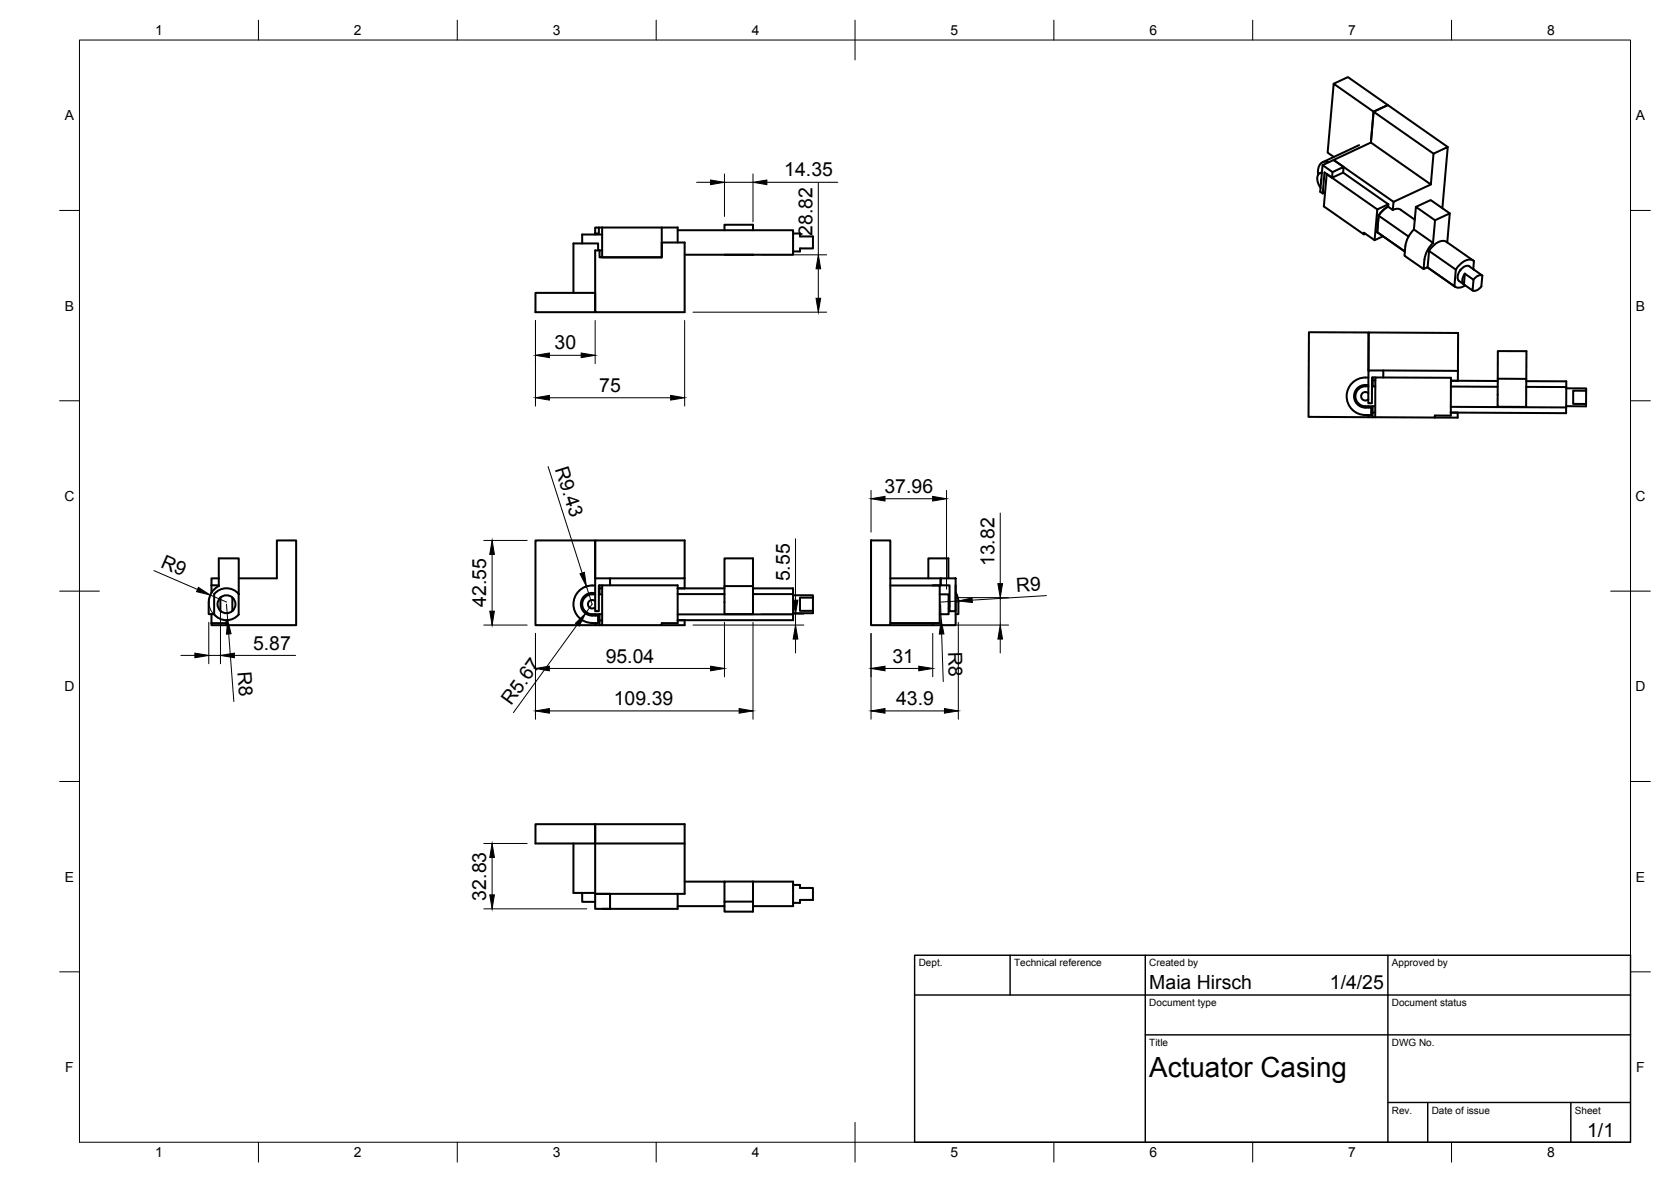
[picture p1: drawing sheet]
<svg xmlns="http://www.w3.org/2000/svg" width="420mm" height="297mm" viewBox="0 0 420 297" stroke-linecap="round" stroke-linejoin="round" font-family="sans-serif">
<!-- layer: Visible -->
<g fill="none" stroke="#000" stroke-width=".51">
<path d="M335.3 21l3.6-1.6 10.1 7-3.6 1.7 15 10.5M341.7 36.5l-9.2 4.3M364 36.9l-15-10.5-3.6 1.7-.7 7.7 .7-7.7-10.1-7.1-1.5 17.4 1.6 1M149.6 58.7h1v-1.5h-1v1.7M150.6 57.2h.8M151.4 57.2v7.5h15v-7.5M151.4 57.2h19v3.7M151.4 58.9h-5v2.3M170.4 57.9h29v6.1h-27.3M182.2 57.9v-1.4h7.1v1.4M199.4 58.7h1.7v.7h3.3v3h-3.3v.8h-1.7M332.3 45l-.1 .7"/>
<path d="M332.4 43.5a1.2 1.2 0 0 0-1.2 1.5l.4 1.4 .5 .8M332.4 43.3l-.6 .2M332.5 41.5l2.5 1.8 2.8-1.4-.1 1.5M334.1 40.8a1.95 1.95 0 0 0-2.7 2.1v1M335 43.3l-.1 1.4M337.7 43.4l-2.8 1.3-1.9-1.4-.4 5.3 .6-.2M337.7 43.4l11.4 7.9M337.8 41.9l-2.5-1.7-2.8 1.3-.5 6.7 .6 .4M343.3 58.7l-.4 .2M346.3 58.3l.2 .2M346.3 58.3l7 4.9M346.3 52.6l-12.7-8.9-.7 8.2 10 7v-.4l2.7 1.9"/>
<path d="M346.6 54.2l-.3 4.1M346.6 54.2l7.6 5.2M347.7 59.4l-2.1 1M349 51.9l-1.3 .9-1.1 1.4M349.1 51.3l-2.8 1.3-.7 7.8M350.4 50.7l-15.1-10.5 9.4-4.4 15.1 10.6 .6-7.8 3.6-1.7-1.3 15.4M352.2 52.7l3.5 2.5M352.2 52.7l-1.1-.2-.9 .2M355.5 57.7l4.8 3.3M355.5 57.7l-1.3 1.6-.5 1.3-.3 1.2M356 52l3.7-1.7 4.8 3.3M359.8 46.4l-9.4 4.3-.2 2.1-1.2-.8 .1-.7"/>
<path d="M360.8 55.4l3.7-1.8-.6 7.3M360.8 55.4l-4.8-3.4-.5 5.7M360.8 55.4l-.5 5.6M134.6 73.6h15v4.9h-15zM150.4 62.9v-1.7h-6.2v12.4M150.7 62.9v1.8h15.7v-3.8h5.7v17.6h-22.5v-15.6h1.8M182.2 64h7.1M353.4 61.8l-.3 2.5 4.8 3.3M359.3 63.1l6.8 4.7M359.3 63.1a4.3 4.3 0 0 1 4.1-2.5l7.1 4.9M360.3 61l-.9 1.1-.7 1.2a10 10 0 0 0-.8 4.3l1.1-.5 .3-4M365.7 71.9l-6.8-4.7 7 4.9"/>
<path d="M366.1 67.8l-.4 4.1M367.2 67.9h.1M368.3 68.8l2.2 1.5-.2 2.7-2.2-1.5zM368.3 68.8a2.11 2.11 0 0 0-.2 2.7M368.4 71.7a2.18 2.18 0 0 1-2.7 .2M370.4 67.6l.2-2a2.69 2.69 0 0 0-3.4 .8l-1.1 1.4M370.6 67.8l-1.1-.9a2.6 2.6 0 0 0-3 2.6l.1 .8 1.4 1.1M370.7 67.8l-.1-.1 2.1 1.5-.2 2.8M372.5 72l-.8 .7a1.4 1.4 0 0 1-1.4 .3M372.7 69.2a2.03 2.03 0 0 0-2.2 1.1M343.3 97.1h.8M343.3 96.8h.8"/>
<path d="M343.3 97.1a2.51 2.51 0 0 0-2.5 2.5 2.51 2.51 0 0 0 2.5 2.5h2.5M344.1 98.8a1.07 1.07 0 0 0-1.5 0 1.07 1.07 0 0 0-.1 1.5 1.07 1.07 0 0 0 1.6 .1M344.1 94.9a4.7 4.7 0 0 0-5.5 4.3 4.7 4.7 0 0 0 4.7 5.1h1.5v-1.9a3.8 3.8 0 0 1-3.7-1 2.85 2.85 0 0 1-.3-3.1 2.85 2.85 0 0 1 2.5-1.6M345 97.1h.8M345.2 94.9v2.2M345.2 95.6h.6M345.8 94.9h19v9.5h-4v.5l-15-.1zM345.8 94.9l-.8-.1v6.6l-1-.1 .1-8.2h3.7v1.8M347.8 93.1l18.8 .1v-9.5l-22.5-.1v9.5v-9.5l-15-.1-.1 21.3h15M364.8 97.1l11.8 .1M366.6 93.2v2.5h-1.8h11.8M376.6 95.2v-7l7.2 .1-.1 14-7.1-.1v-7h7.2"/>
<path d="M383.8 97.2l10 .1M383.8 95.8h10v8l-29-.1h1.7v1.3l-5.7-.1M393.8 97.6h5v.6M395.6 98.2h3.2v3.3h-3.3zM344 104.3v.5h1.1M344 102.1v.3M345.1 103.7h.7M345.1 104.8h.7M345.1 102.1v2.7M364.8 102.2l29 .2M398.8 101.5v.6h-5M219 135.8h4.9v21.3h-4.9z"/>
<path d="M53.2 156.6v.5h3.7M53.2 156.6h3.7M53.2 147.1h1.8M53.2 147.1v1.8M53.2 154.3v2.3M54.3 148.9a4 4 0 0 1 5.7 .4v5.1a4 4 0 0 1-6.2 0l.1-5.1zM55 145.3h-1.8v1.8M55.4 150.2v3.3M55.4 150.2a2.25 2.25 0 0 0 0 3.3M55.4 150.2a2.25 2.25 0 0 1 3.2 .1 2.25 2.25 0 0 1 0 3.1 2.25 2.25 0 0 1-3.2 .1M55.5 150.2h-.1M58.4 150.2v3.4"/>
<path d="M60 149.3h.1M60 145.3h9.6v-9.5h4.9v21.3h-17.6v-1.2M60 149.3v-9h-5v7a4.5 4.5 0 0 0-2.5 4v3h1.3M148.9 149h.7M149.6 151.1a1.07 1.07 0 0 0-1.5 0 1.07 1.07 0 0 0 0 1.5 1.07 1.07 0 0 0 1.5 0M149.6 149.4a2.55 2.55 0 0 0-3.2 2 2.55 2.55 0 0 0 2.5 3h2.5M149.6 147.1a4.7 4.7 0 0 0-5.4 4.3 4.7 4.7 0 0 0 4.7 5.2h1.5v-1.9a3.8 3.8 0 0 1-3.7-1.1 2.85 2.85 0 0 1-.4-3 2.85 2.85 0 0 1 2.6-1.6M149.6 156.6v.5h1.1M149.6 154.4v.3M150.6 149.4h.8M150.7 147.9h.7M150.7 147.1v2.3"/>
<path d="M150.7 154.4v2.7M150.7 155.9h.7M150.7 157.1h.7M151.4 147.1h19v9.5h-4v.5h-15zM151.4 147.1h-.8v6.5h-1v-8.3h3.8v1.8M153.4 145.3h18.7v-9.5h-22.5v9.5v-9.5h-15v21.3h15M170.4 149.3h11.8M170.4 154.4h29M170.4 147.9h11.8M172.1 145.3v2.6M172.1 155.9v1.2h-5.7M182.2 147.3v-7h7.1v14h-7.1v-7h7.1"/>
<path d="M189.3 147.9h10.1v8h-29M189.3 149.3h10.1M199.4 149.6h5v.6M201.1 150.2h3.3v3.3h-3.3zM204.4 153.5v.6h-5M223.9 147.1h12.4v9.5h-12.4M223.9 145.3h12.6v1.8h-2M223.9 157.1h10.6M233.4 145.3v-5h5.1v5M234.5 156.6v.5M236.3 149.4h2.2v5h-2.2M236.5 145.3h3.8v8.3h-1.5v-6.5h-2.3z"/>
<path d="M238.5 150.8l.3 .8M238.8 152.1l-.3 .8M240.3 147.1v10h-5.8M240.3 148.9l.7 1.9v3.5h-.7M144.2 212v12.4h5.4M149.6 207.1h22.5v17.5h-22.5zM149.6 212v-4.9h-15v4.9h37.5M146.4 224.4v2.2h3.2M149.6 224.6h3.8v3.8h-3.8zM170.4 224.6v3.8h-19M170.4 227.7h11.8M172.1 221.6h10.1"/>
<path d="M182.2 226.6v-5.1h7.1v7.6h-7.1v-2.5h7.1M189.3 221.6h10.1v6.1h-10.1M199.4 222.4h1.7v.7h3.3v3.1h-3.3v.7h-1.7"/>
</g>
<!-- layer: BORDER -->
<g fill="none" stroke="#000" stroke-width=".25">
<path d="M20 10.1h390v276.9h-390zM65 5.1v5M115 5.1v5M165 5.1v5M215 5.1v10M265 5.1v5M315 5.1v5M365 5.1v5M15 52.9h5M410 52.9h5M15 100.7h5M410 100.7h5"/>
<path d="M15 148.6h10M405 148.6h10M15 196.4h5M410 196.4h5M15 244.2h5M410 244.2h5M65 287v5M115 287v5M165 287v5M215 282.1v9.9M265 287v5M315 287v5"/>
<path d="M365 287v5"/>
</g>
<!-- layer: TITLEBLOCK -->
<path d="M230 240.1h180v46.9h-180zM230 250h180M254 240.1v9.9M288 240.1v46.9M349 240.1v46.9M288 260.1h122M349 277.1h61M359 277.1v9.9M395 277.1v9.9" fill="none" stroke="#000" stroke-width=".36"/>
<!-- layer: FD_Dimensions -->
<g fill="none" stroke="#000" stroke-width=".25">
<path d="M175.2 45.8h3.5M182.2 43.7v10.7M182.2 45.8h7.1M189.3 43.7v12.1M192.8 45.8h17.9M205.8 45.9v18.1M174.2 78.5h33.7M191.4 64h16.5M205.8 67.5v7.5M134.6 80.5v21.6M138.1 89.3h8M138.1 100h30.5"/>
<path d="M149.6 80.5v10.9M172.1 80.5v21.6M137.8 117.2l8.6 26.8M121.6 135.8h10.9M123.7 139.3v14.3M200 135.4v15.4M219 123.2v10.5M222.5 125.3h12M238 123.2v24.8M251.5 128.9v17.8M38.7 143.4l11 4.7M52.5 156.4v10.4"/>
<path d="M52.9 149.5l4.1 1.8M54.1 147.8a4.5 4.5 0 0 0 .9 7.5M55.4 152.3v14.5M56.9 151.8l.4 4M57.5 159.3l1.3 17M121.6 157.1h10.9M134.6 159.2v21.5M145.2 157l-16.1 22.1M147.4 147.3l1.5 4.5-1.7 2.3M148.9 147.1l-1.7 .3-1.5 1M174.2 157.1h27.9M182.2 156.4v13.7"/>
<path d="M189.3 156.4v24.3M191.4 154.3h10.7M200 154.3v2.8M219 159.2v21.5M234.5 159.2v10.9M236.5 151.8l.1 4M236.8 159.3l.4 12M238.6 157.1h15M240.1 150.2h13.5M241 156.4v24.3M241 151l-4.5 .3M251.5 150.2v6.9"/>
<path d="M263.1 149.7l-18.6 1.1M45.5 164.7h3.5M52.5 164.7h2.9M58.9 164.7h15.4M138.1 178.7h47.7M138.1 168h40.6M200 160.6v3.5M222.5 178.7h15M222.5 168h8.5M251.5 160.6v3.5M121.6 212h10.9M123.7 215.5v9.4"/>
<path d="M121.6 228.4h26"/>
</g>
<g fill="#000" stroke="#000" stroke-width=".25">
<path d="M178.7 45.2l3.5 .6-3.5 .6zM189.3 45.8l3.5-.6v1.2zM205.2 75h1.2l-.6 3.5zM205.8 64l.6 3.5h-1.2zM134.6 89.3l3.5-.6v1.2zM134.6 100l3.5-.6v1.1zM146.1 88.7l3.5 .6-3.5 .6zM168.6 99.4l3.5 .6-3.5 .5zM123.7 135.8l.6 3.5h-1.2zM219 125.3l3.5-.6v1.2zM234.5 124.7l3.5 .6-3.5 .6zM49.9 147.6l3 1.9-3.5-.8z"/>
<path d="M57.3 155.8l.8 3.5-1.2 .1zM123.1 153.6h1.2l-.6 3.5zM144.7 156.6l2.5-2.5-1.6 3.2zM145.8 144.2l1.1-.4 .5 3.5zM199.4 150.8h1.2l-.6 3.5zM236.6 155.8l.7 3.5h-1.1zM241 151l3.4-.8 .1 1.2zM250.9 146.7h1.2l-.6 3.5zM49 164.1l3.5 .6-3.5 .6zM55.4 164.7l3.5-.6v1.2zM134.6 178.7l3.5-.6v1.1zM134.6 168l3.5-.6v1.2z"/>
<path d="M178.7 167.4l3.5 .6-3.5 .6zM185.8 178.1l3.5 .6-3.5 .5zM200 157.1l.6 3.5h-1.2zM219 178.7l3.5-.6v1.1zM219 168l3.5-.6v1.2zM231 167.4l3.5 .6-3.5 .6zM237.5 178.1l3.5 .6-3.5 .5zM251.5 157.1l.6 3.5h-1.2zM123.7 212l.6 3.5h-1.2zM123.1 224.9h1.2l-.6 3.5z"/>
</g>
<text font-size="7" x="289" y="270.6">Actuator Casing</text>
<g font-size="4.9">
<text x="197.2" y="44.4">14.35</text>
<text x="204.3" y="59.3" transform="rotate(-90 204.3 59.3)">28.82</text>
<text x="139.4" y="87.8">30</text>
<text x="150.7" y="98.5">75</text>
<text x="139.5" y="117.8" transform="rotate(72 139.5 117.8)">R9.43</text>
<text x="222.4" y="123.9">37.96</text>
<text x="40.2" y="142.5" transform="rotate(24 40.2 142.5)">R9</text>
<text x="250" y="142.3" transform="rotate(-90 250 142.3)">13.82</text>
<text x="198.6" y="146.1" transform="rotate(-90 198.6 146.1)">5.55</text>
<text x="255.6" y="148.7" transform="rotate(-3 255.6 148.7)">R9</text>
<text x="122.3" y="152.5" transform="rotate(-90 122.3 152.5)">42.55</text>
<text x="63.6" y="163.2">5.87</text>
<text x="152.3" y="166.5">95.04</text>
<text x="224.4" y="166.5">31</text>
<text x="238.4" y="163.8" transform="rotate(88 238.4 163.8)">R8</text>
<text x="59.7" y="168.8" transform="rotate(86 59.7 168.8)">R8</text>
<text x="128.5" y="177.4" transform="rotate(-54 128.5 177.4)">R5.67</text>
<text x="154.3" y="177.2">109.39</text>
<text x="225.3" y="177.2">43.9</text>
<text x="122.3" y="226.3" transform="rotate(-90 122.3 226.3)">32.83</text>
<text x="289" y="248.5">Maia Hirsch</text>
<text x="334.4" y="248.5">1/4/25</text>
<text x="399.1" y="285.7">1/1</text>
</g>
<g font-size="3.5">
<text x="39" y="8.8">1</text>
<text x="89" y="8.8">2</text>
<text x="139" y="8.8">3</text>
<text x="189" y="8.8">4</text>
<text x="239" y="8.8">5</text>
<text x="289" y="8.8">6</text>
<text x="339" y="8.8">7</text>
<text x="389" y="8.8">8</text>
<text x="16.3" y="30.2">A</text>
<text x="411.3" y="30.2">A</text>
<text x="16.3" y="78">B</text>
<text x="411.3" y="78">B</text>
<text x="16.2" y="125.9">C</text>
<text x="411.2" y="125.9">C</text>
<text x="16.2" y="173.7">D</text>
<text x="411.2" y="173.7">D</text>
<text x="16.3" y="221.6">E</text>
<text x="411.3" y="221.6">E</text>
<text x="16.4" y="269.4">F</text>
<text x="411.4" y="269.4">F</text>
<text x="39" y="290.8">1</text>
<text x="89" y="290.8">2</text>
<text x="139" y="290.8">3</text>
<text x="189" y="290.8">4</text>
<text x="239" y="290.8">5</text>
<text x="289" y="290.8">6</text>
<text x="339" y="290.8">7</text>
<text x="389" y="290.8">8</text>
</g>
<g font-size="2.5">
<text x="231" y="242.9">Dept.</text>
<text x="255" y="242.9">Technical reference</text>
<text x="289" y="242.9">Created by</text>
<text x="350" y="242.9">Approved by</text>
<text x="289" y="252.8">Document type</text>
<text x="350" y="252.8">Document status</text>
<text x="289" y="262.9">Title</text>
<text x="350" y="262.9">DWG No.</text>
<text x="350" y="279.9">Rev.</text>
<text x="360" y="279.9">Date of issue</text>
<text x="396" y="279.9">Sheet</text>
</g>
</svg>
